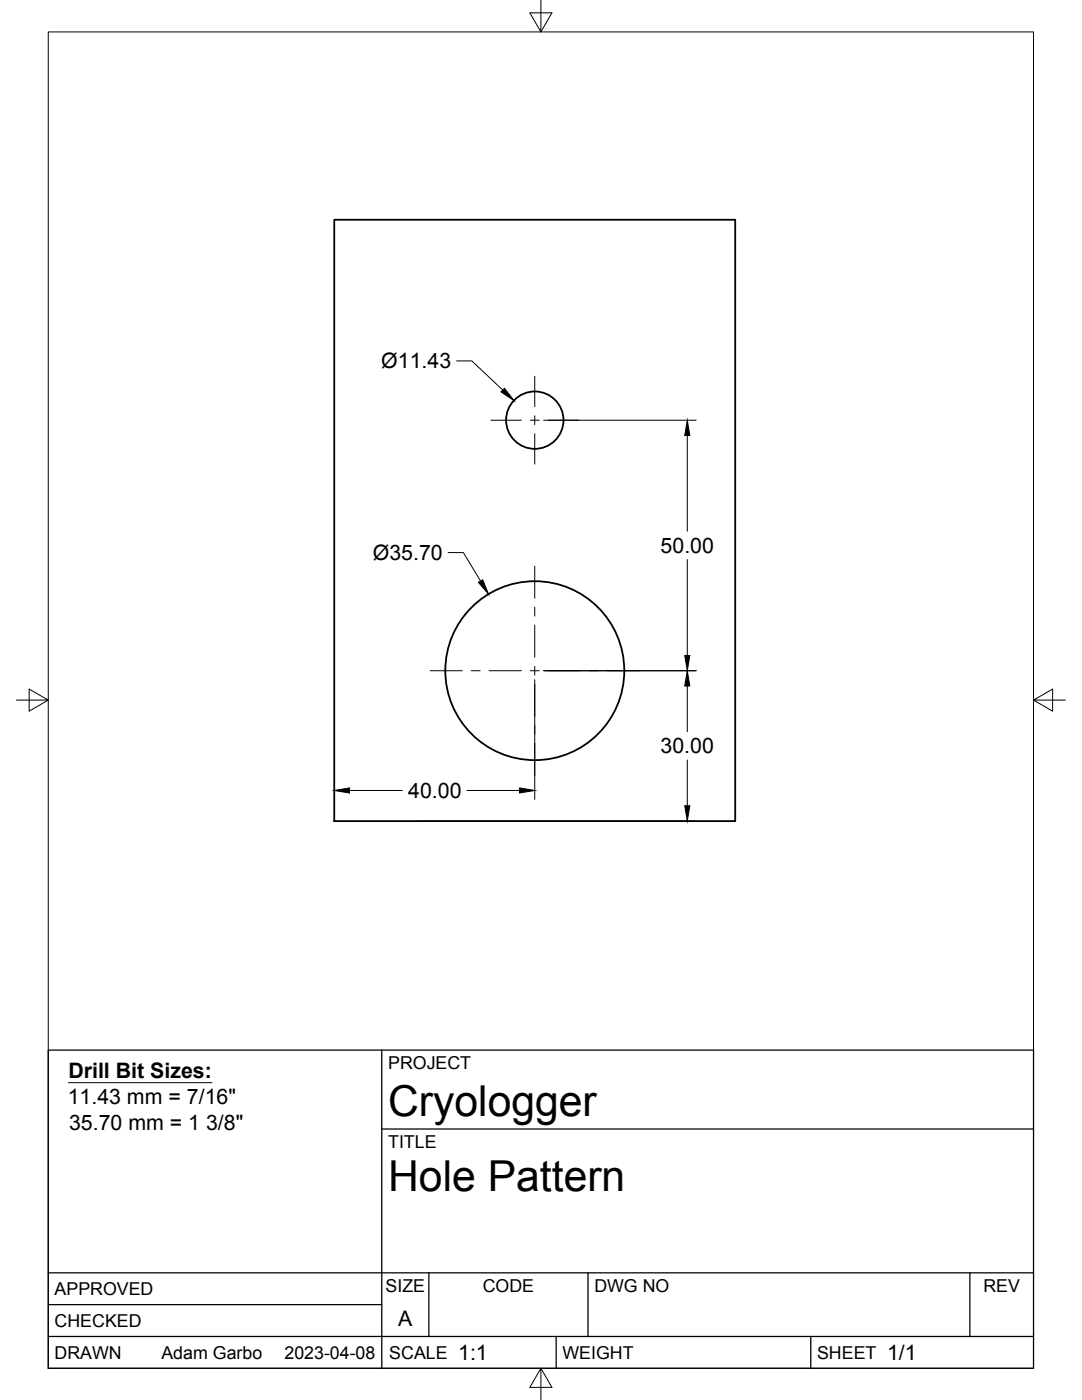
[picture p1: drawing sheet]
<svg xmlns="http://www.w3.org/2000/svg" width="216mm" height="279mm" viewBox="0 0 216 279" stroke-linecap="round" stroke-linejoin="round" font-family="sans-serif">
<!-- layer: Visible -->
<g fill="none" stroke="#000" stroke-width=".36">
<path d="M66.7 43.9h80v120h-80z"/>
<circle cx="106.7" cy="83.9" r="5.7"/>
<circle cx="106.7" cy="133.8" r="17.9"/>
</g>
<!-- layer: Border -->
<path d="M9.6 6.4h196.6v266.7h-196.6zM107.9 0v6.4l-2.2-3.8h4.4l-2.2 3.8M3.3 139.7h6.3l-3.8-2.2v4.4l3.8-2.2M206.2 139.7l3.8 2.2v-4.4l-3.8 2.2h6.4M107.9 273.1l2.2 3.8h-4.4l2.2-3.8v6.3" fill="none" stroke="#000" stroke-width=".2"/>
<!-- layer: Titleblock -->
<path d="M9.6 209.6h196.6v63.5h-196.6zM76.2 209.6v63.5M76.2 225.3h130M9.6 254h196.6M85.6 254v12.7M117.3 254v12.7M193.5 254v12.7M9.6 266.7h196.6M9.6 260.4h66.6M111 266.7v6.4M161.8 266.7v6.4" fill="none" stroke="#000" stroke-width=".25"/>
<!-- layer: Smart Centers -->
<g fill="none" stroke="#000" stroke-width=".2">
<path d="M106.7 75.1v6.1M97.9 83.9h6.1M105.8 83.9h1.8M106.7 83v1.8M106.7 86.6v6M109.4 83.9h6.1M106.7 113v6.4M85.8 133.9h6.4M94 133.9h1.8M97.6 133.9h6.4M105.8 133.9h1.8M106.7 121.2v1.8"/>
<path d="M106.7 124.8v6.4M106.7 133v1.7M106.7 136.5v6.5M109.4 133.9h6.4M117.6 133.9h1.8M121.2 133.9h6.4M106.7 144.8v1.7M106.7 148.3v6.4"/>
</g>
<!-- layer: FD_Dimensions -->
<path d="M91.1 72h3l6.2 5.9M108.5 83.9h30.4M137.1 86.9v19.1M89.4 110.3h3.1l3.4 5.7M137.1 111.7v19.1M106.7 135.6v23.9M108.5 133.9h30.4M137.1 136.9v9.1M69.7 157.8h10.5M93.2 157.8h10.5M137.1 151.7v9.1M83.4 163.9h55.5" fill="none" stroke="#000" stroke-width=".2"/>
<path d="M100.7 77.5l1.9 2.4-2.6-1.7zM137.1 83.9l.5 3h-1zM95.5 116.2l.8-.5 1.2 2.9zM137.1 133.9l.5 3h-1zM136.6 130.8h1l-.5 3.1zM66.7 157.8l3-.6v1.1zM103.7 157.2l3 .6-3 .5zM136.6 160.8h1l-.5 3.1z" fill="#000" stroke="#000" stroke-width=".2"/>
<!-- layer: Notes -->
<path d="M13.7 216.1h28.6" fill="none" stroke="#000" stroke-width=".2"/>
<g font-size="8.5">
<text x="77.4" y="222.8">Cryologger</text>
<text x="77.4" y="237.8">Hole Pattern</text>
</g>
<g font-size="4.3">
<text x="76.1" y="73.5">Ø11.43</text>
<text x="74.4" y="111.7">Ø35.70</text>
<text x="131.8" y="110.4">50.00</text>
<text x="131.8" y="150.3">30.00</text>
<text x="81.4" y="159.2">40.00</text>
<text x="13.7" y="215.2">Drill Bit Sizes:</text>
<text x="13.5" y="220.3">11.43 mm = 7/16&quot;</text>
<text x="13.8" y="225.4">35.70 mm = 1 3/8&quot;</text>
<text x="79.5" y="264.5">A</text>
<text x="91.4" y="271.4">1:1</text>
<text x="177" y="271.4">1/1</text>
</g>
<g font-size="3.5">
<text x="77.4" y="213.4">PROJECT</text>
<text x="77.4" y="229.1">TITLE</text>
<text x="76.9" y="257.8">SIZE</text>
<text x="96.3" y="257.8">CODE</text>
<text x="118.6" y="257.8">DWG NO</text>
<text x="196.2" y="257.8">REV</text>
<text x="10.9" y="258.5">APPROVED</text>
<text x="10.9" y="264.8">CHECKED</text>
<text x="10.9" y="271.2">DRAWN</text>
<text x="32.2" y="271.2">Adam Garbo</text>
<text x="56.8" y="271.2">2023-04-08</text>
<text x="77.7" y="271.2">SCALE</text>
<text x="112.2" y="271.2">WEIGHT</text>
<text x="163" y="271.2">SHEET</text>
</g>
</svg>
